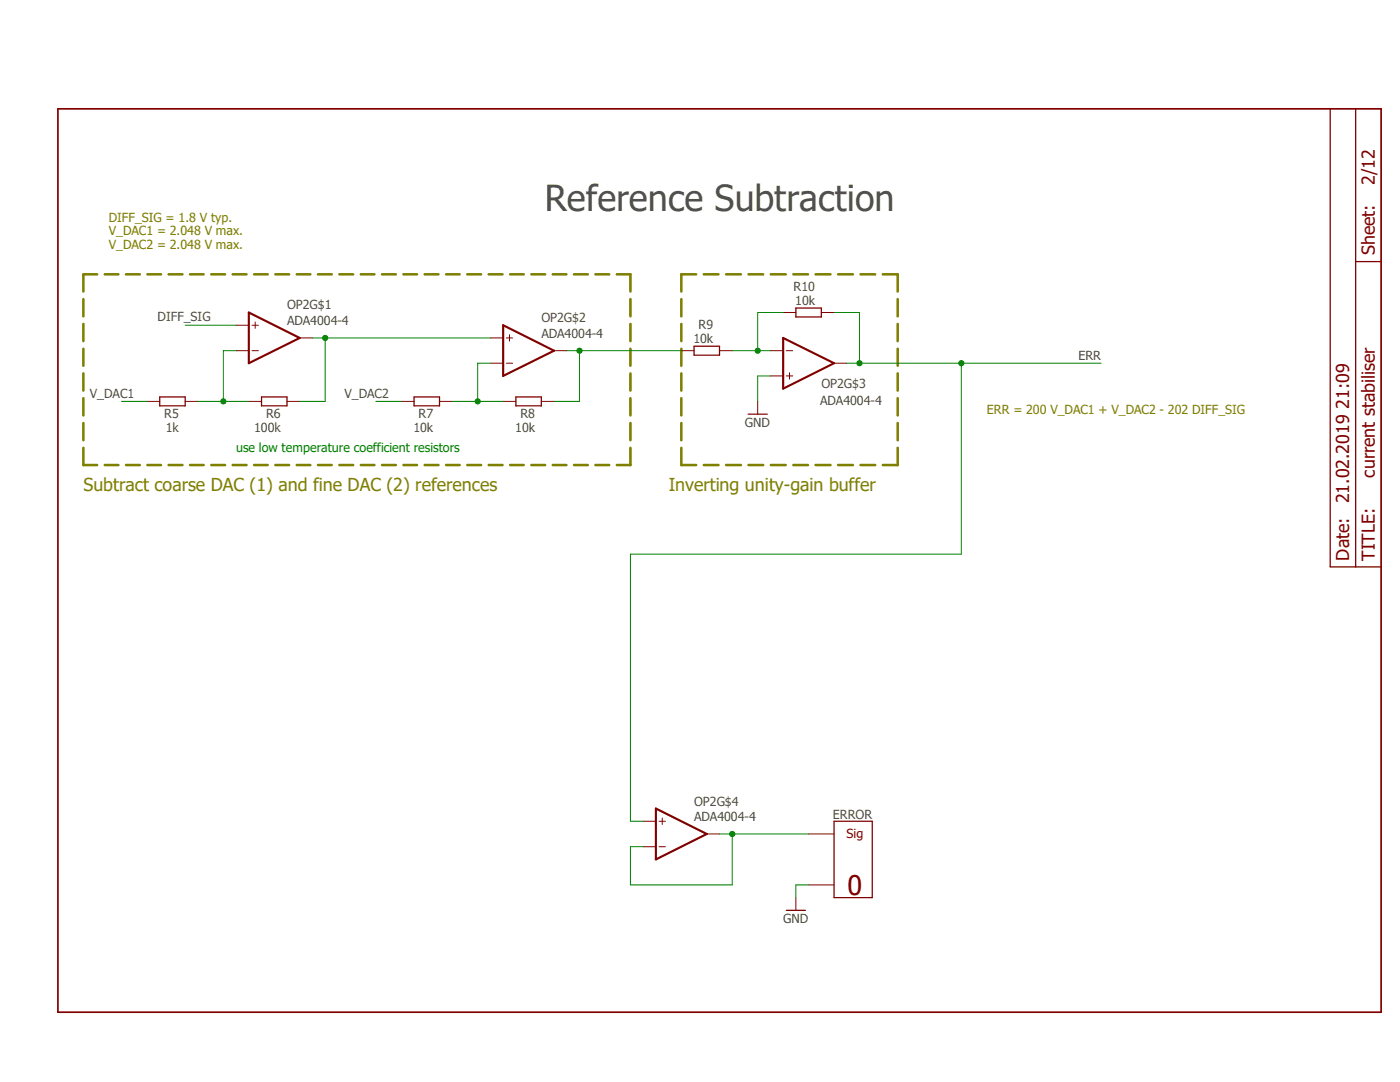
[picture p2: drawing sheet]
<svg xmlns="http://www.w3.org/2000/svg" width="279mm" height="216mm" viewBox="0 0 279 216" stroke-linecap="round" stroke-linejoin="round" font-family="sans-serif">
<path d="M11.2 21.4l265 181.1M276.2 21.4l-265 181.1" fill="none" stroke="#fff" stroke-width=".2"/>
<g fill="none" stroke="#808000" stroke-width=".51">
<path d="M16.6 59.7v3.4M19.4 54.7h-2.8v3.5M20.9 54.7h2.7M25.1 54.7h2.8M29.4 54.7h2.7M33.7 54.7h2.7M37.9 54.7h2.7M42.2 54.7h2.7M46.4 54.7h2.8M50.7 54.7h2.7M54.9 54.7h2.8M59.2 54.7h2.7"/>
<path d="M63.5 54.7h2.7M67.7 54.7h2.8M72 54.7h2.7M76.2 54.7h2.8M80.5 54.7h2.7M84.8 54.7h2.7M89 54.7h2.7M93.3 54.7h2.7M97.5 54.7h2.8M101.8 54.7h2.7M106 54.7h2.8M110.3 54.7h2.7"/>
<path d="M114.6 54.7h2.7M118.8 54.7h2.8M123.1 54.7h2.7v3.5M125.8 59.7v3.4M136 59.7v3.4M138.9 54.7h-2.9v3.5M140.5 54.7h2.9M144.9 54.7h3M149.4 54.7h2.9M153.8 54.7h3M158.3 54.7h2.9M162.8 54.7h2.9"/>
<path d="M167.3 54.7h2.9M171.7 54.7h3M176.2 54.7h3v3.5M179.2 59.7v3.4M16.6 64.6v3.5M16.6 69.6v3.4M16.6 74.5v3.4M16.6 79.5v3.4M125.8 64.6v3.5M125.8 69.6v3.4M125.8 74.5v3.4M125.8 79.5v3.4"/>
<path d="M136 64.6v3.5M136 69.6v3.4M136 74.5v3.4M136 79.5v3.4M179.2 64.6v3.5M179.2 69.6v3.4M179.2 74.5v3.4M179.2 79.5v3.4M16.6 89.4v3.4h2.8M16.6 84.4v3.4M20.9 92.8h2.7M25.1 92.8h2.8"/>
<path d="M29.4 92.8h2.7M33.7 92.8h2.7M37.9 92.8h2.7M42.2 92.8h2.7M46.4 92.8h2.8M50.7 92.8h2.7M54.9 92.8h2.8M59.2 92.8h2.7M63.5 92.8h2.7M67.7 92.8h2.8M72 92.8h2.7M76.2 92.8h2.8"/>
<path d="M80.5 92.8h2.7M84.8 92.8h2.7M89 92.8h2.7M93.3 92.8h2.7M97.5 92.8h2.8M101.8 92.8h2.7M106 92.8h2.8M110.3 92.8h2.7M114.6 92.8h2.7M118.8 92.8h2.8M125.8 84.4v3.4M125.8 89.4v3.4h-2.7"/>
<path d="M136 89.4v3.4h2.9M136 84.4v3.4M140.5 92.8h2.9M144.9 92.8h3M149.4 92.8h2.9M153.8 92.8h3M158.3 92.8h2.9M162.8 92.8h2.9M167.3 92.8h2.9M171.7 92.8h3M179.2 89.4v3.4h-3M179.2 84.4v3.4"/>
</g>
<path d="M265.5 21.7v91.4h10.1M270.6 21.7v91.4M270.6 52.2h5M31.9 79.2h5.1v1.8h-5.1zM52.2 79.2h5.1v1.8h-5.1zM82.6 79.2h5.1v1.8h-5.1zM103 79.2h5v1.8h-5zM138.5 69.1h5.1v1.8h-5.1zM158.8 61.5h5.1v1.7h-5.1zM149.3 82.6h3.8M166.5 163.9h7.6v15.2h-7.6zM156.9 181.7h3.8" fill="none" stroke="#800000" stroke-width=".25"/>
<path d="M11.6 21.7h264v180.3h-264z" fill="none" stroke="#800000" stroke-width=".34"/>
<path d="M49.7 62.4l10.1 5-10.1 5.1zM100.4 64.9l10.2 5.1-10.2 5zM156.3 67.4l10.2 5.1-10.2 5.1zM130.9 161.3l10.2 5.1-10.2 5.1z" fill="none" stroke="#800000" stroke-width=".42"/>
<g fill="none" stroke="#800000" stroke-width=".2">
<path d="M47.1 70h2.6M47.1 64.9h2.6M50.3 70h1.3M50.3 64.9h1.3M50.9 64.3v1.2M59.8 67.4h2.6M97.9 67.4h2.5M97.9 72.5h2.5M101 67.4h1.3M101 72.5h1.3M101.7 66.8v1.3M110.6 70h2.5"/>
<path d="M136 70h2.5M143.6 70h2.5M153.8 70h2.5M153.8 75h2.5M156.3 62.4h2.5M156.9 70h1.3M156.9 75h1.3M157.6 74.4v1.2M163.9 62.4h2.6M166.5 72.5h2.5M29.3 80.1h2.6M37 80.1h2.5"/>
<path d="M49.7 80.1h2.5M57.3 80.1h2.5M80.1 80.1h2.5M87.7 80.1h2.6M100.4 80.1h2.6M108 80.1h2.6M151.2 80.1v2.5M128.4 169h2.5M128.4 163.9h2.5M131.5 169h1.3M131.5 163.9h1.3M132.2 163.2v1.3"/>
<path d="M141.1 166.4h2.5M158.8 179.1v2.6M161.4 166.4h5.1M161.4 176.6h5.1"/>
</g>
<path d="M47.1 70h-2.5v10.1M39.5 80.1h10.2" fill="none" stroke="#008000" stroke-width=".2"/>
<circle cx="44.6" cy="80.1" r=".51" fill="#008000"/>
<g fill="none" stroke="#008000" stroke-width=".2">
<path d="M37 64.9h10.1M62.4 67.4h35.5M64.9 67.4v12.7h-5.1"/>
<circle cx="44.6" cy="80.1" r=".51"/>
</g>
<circle cx="64.9" cy="67.4" r=".51" fill="#008000"/>
<g fill="none" stroke="#008000" stroke-width=".2">
<path d="M97.9 72.5h-2.6v7.6M90.3 80.1h10.1"/>
<circle cx="64.9" cy="67.4" r=".51"/>
</g>
<circle cx="95.3" cy="80.1" r=".51" fill="#008000"/>
<g fill="none" stroke="#008000" stroke-width=".2">
<path d="M113.1 70h22.9M115.7 70v10.1h-5.1"/>
<circle cx="95.3" cy="80.1" r=".51"/>
</g>
<circle cx="115.7" cy="70" r=".51" fill="#008000"/>
<g fill="none" stroke="#008000" stroke-width=".2">
<path d="M146.1 70h7.7M151.2 62.4v7.6M75 80.1h5.1"/>
<circle cx="115.7" cy="70" r=".51"/>
</g>
<circle cx="151.2" cy="70" r=".51" fill="#008000"/>
<g fill="none" stroke="#008000" stroke-width=".2">
<path d="M151.2 62.4h5.1M166.5 62.4h5v10.1M169 72.5h22.9"/>
<circle cx="151.2" cy="70" r=".51"/>
</g>
<circle cx="171.5" cy="72.5" r=".51" fill="#008000"/>
<g fill="none" stroke="#008000" stroke-width=".2">
<path d="M219.8 72.5h-27.9v38.1h-66.1v53.3h2.6"/>
<circle cx="171.5" cy="72.5" r=".51"/>
</g>
<circle cx="191.9" cy="72.5" r=".51" fill="#008000"/>
<g fill="none" stroke="#008000" stroke-width=".2">
<path d="M153.8 75h-2.6v5.1M143.6 166.4h17.8M146.1 166.4v10.2h-20.3v-7.6h2.6M161.4 176.6h-2.6v2.5"/>
<circle cx="191.9" cy="72.5" r=".51"/>
</g>
<circle cx="146.1" cy="166.4" r=".51" fill="#008000"/>
<g fill="none" stroke="#008000" stroke-width=".2">
<path d="M24.3 80.1h5"/>
<circle cx="146.1" cy="166.4" r=".51"/>
</g>
<text font-size="7.2" fill="#505050" x="108.7" y="42">Reference Subtraction</text>
<text font-size="5.4" fill="#800000" x="169.1" y="178.6">0</text>
<g font-size="3.6" fill="#800000">
<text x="274.4" y="37" transform="rotate(-90 274.4 37)">2/12</text>
<text x="274.4" y="50.9" transform="rotate(-90 274.4 50.9)">Sheet:</text>
<text x="274.4" y="95.3" transform="rotate(-90 274.4 95.3)">current stabiliser</text>
<text x="269.3" y="100.4" transform="rotate(-90 269.3 100.4)">21.02.2019 21:09</text>
<text x="269.3" y="111.8" transform="rotate(-90 269.3 111.8)">Date:</text>
<text x="274.4" y="111.8" transform="rotate(-90 274.4 111.8)">TITLE:</text>
</g>
<g font-size="3.6" fill="#808000">
<text x="16.6" y="97.9">Subtract coarse DAC (1) and fine DAC (2) references</text>
<text x="133.5" y="97.9">Inverting unity-gain buffer</text>
</g>
<g font-size="2.5" fill="#808000">
<text x="21.7" y="44.3">DIFF_SIG = 1.8 V typ.</text>
<text x="21.7" y="47">V_DAC1 = 2.048 V max.</text>
<text x="21.7" y="49.7">V_DAC2 = 2.048 V max.</text>
<text x="196.9" y="82.6">ERR = 200 V_DAC1 + V_DAC2 - 202 DIFF_SIG</text>
</g>
<g font-size="2.5" fill="#505050">
<text x="158.4" y="58">R10</text>
<text x="31.5" y="64.1">DIFF_SIG</text>
<text x="57.3" y="64.9">ADA4004-4</text>
<text x="57.3" y="61.7">OP2G$1</text>
<text x="108" y="64.3">OP2G$2</text>
<text x="139.4" y="65.6">R9</text>
<text x="158.7" y="60.8">10k</text>
<text x="108" y="67.4">ADA4004-4</text>
<text x="138.4" y="68.5">10k</text>
<text x="215.2" y="71.8">ERR</text>
<text x="163.9" y="77.4">OP2G$3</text>
<text x="17.9" y="79.3">V_DAC1</text>
<text x="32.8" y="83.4">R5</text>
<text x="53.1" y="83.4">R6</text>
<text x="68.8" y="79.3">V_DAC2</text>
<text x="83.5" y="83.4">R7</text>
<text x="103.9" y="83.4">R8</text>
<text x="163.7" y="80.9">ADA4004-4</text>
<text x="33.1" y="86.2">1k</text>
<text x="50.7" y="86.2">100k</text>
<text x="82.5" y="86.2">10k</text>
<text x="102.8" y="86.2">10k</text>
<text x="148.7" y="85.2">GND</text>
<text x="138.5" y="160.7">OP2G$4</text>
<text x="138.5" y="163.9">ADA4004-4</text>
<text x="166.2" y="163.4">ERROR</text>
<text x="156.3" y="184.2">GND</text>
</g>
<text font-size="2.5" fill="#008000" x="47.1" y="90.3">use low temperature coefficient resistors</text>
<text font-size="2.5" fill="#800000" x="169" y="167.2">Sig</text>
</svg>
